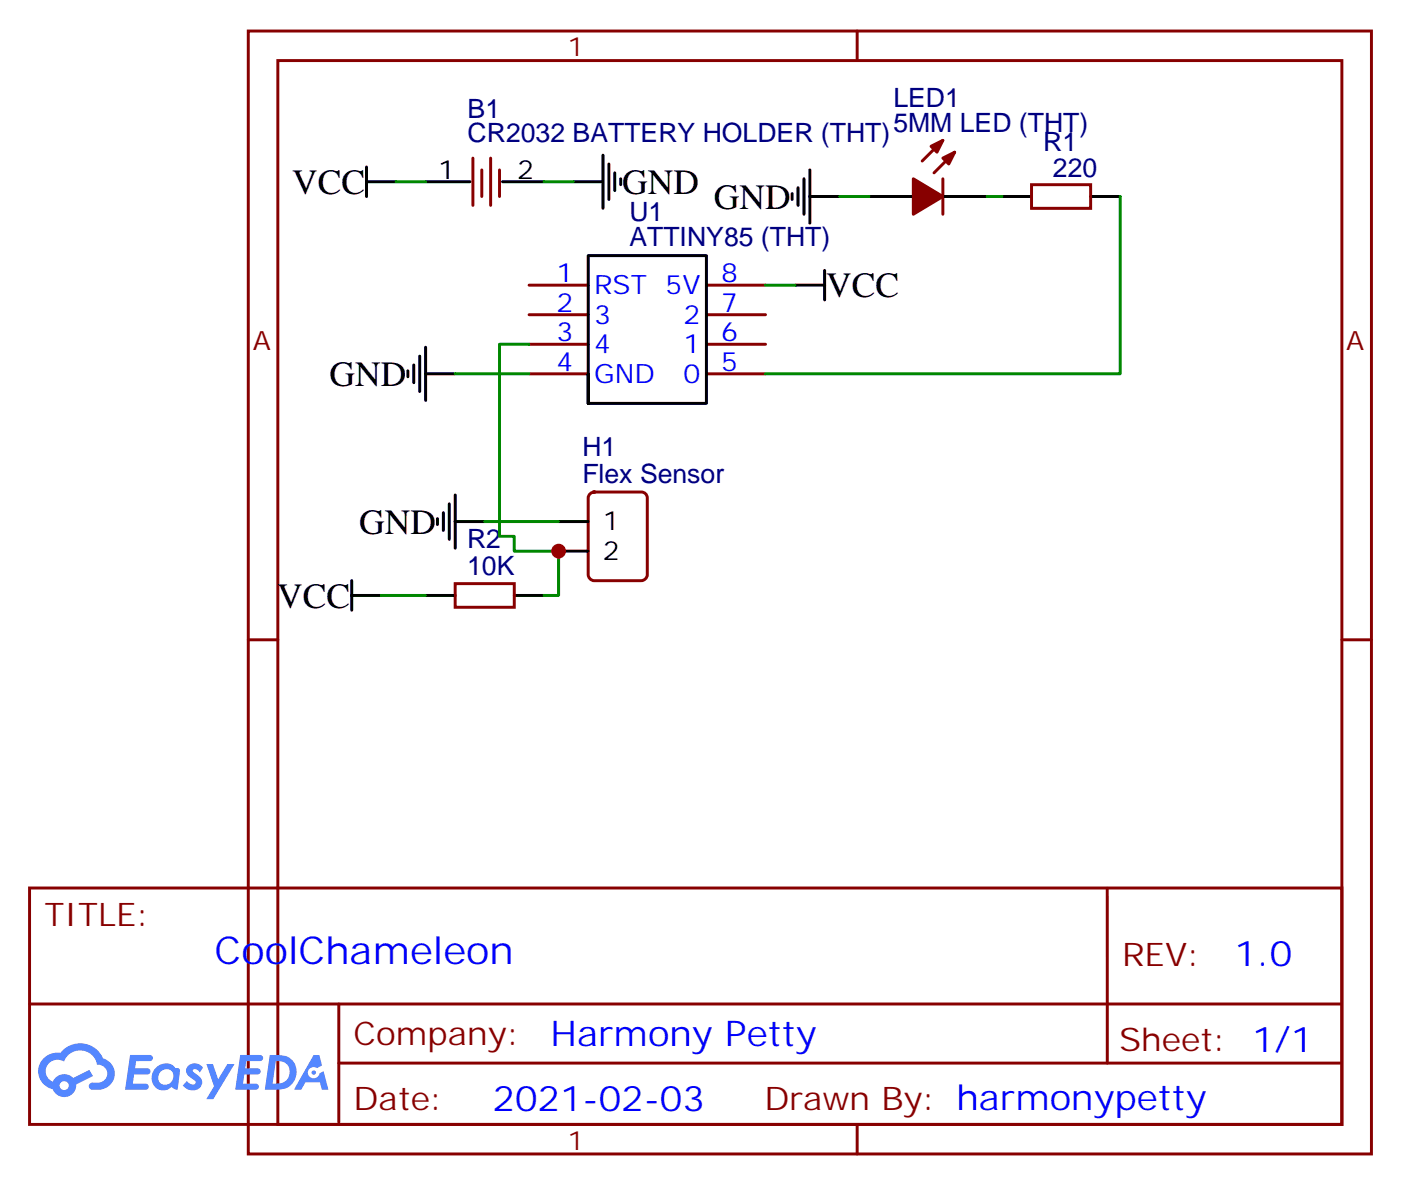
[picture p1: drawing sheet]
<svg xmlns="http://www.w3.org/2000/svg" width="167mm" height="141mm" viewBox="0 0 167 141" stroke-linecap="round" stroke-linejoin="round" font-family="sans-serif">
<path d="M29.6 3.7h134.1v134.1h-134.1zM33.2 7.2h127v127h-127zM102.3 3.7v3.5M29.6 76.4h3.6M160.2 76.4h3.5M3.5 106h156.7v28.2h-156.7zM3.6 119.9h156.4M40.4 119.9v14.1M132.2 106v20.9M40.4 126.9h119.6M102.3 134.2v3.6" fill="none" stroke="#870000" stroke-width=".35"/>
<g fill="#5487ff">
<path d="M22.5 127.2a1.22 1.22 0 0 1 1.7 .3l-.3 .5-.5-.3h-.3l-.1 .2a2.96 2.96 0 0 1 1.1 1.2 1.14 1.14 0 0 1-.6 1 1.14 1.14 0 0 1-1.3-.2l-.4-.3 .5-.5a.66 .66 0 0 0 1 .2v-.2a2.71 2.71 0 0 1-1.1-1.1 .78 .78 0 0 1 .3-.8z"/>
<path d="M15.5 125.9h2.1a.43 .43 0 0 1 .5 .1 .43 .43 0 0 1 .1 .5l-.3 .2h-1.7l-.1 .8h1.5a.37 .37 0 0 1 .4 .4 .37 .37 0 0 1-.4 .4h-1.6l-.1 1.1h.7a1.15 1.15 0 0 1 1.1 .1 .36 .36 0 0 1-.3 .6h-2.5z"/>
<path d="M28.7 125.9h1.5a1.23 1.23 0 0 1 1.2 .2 .37 .37 0 0 1-.4 .6h-1.6l-.1 .8h1.5a.37 .37 0 0 1 .3 .4 .37 .37 0 0 1-.4 .4h-1.5l-.2 1.1h.8a1.15 1.15 0 0 1 1 .1 .36 .36 0 0 1-.3 .6h-2.4z"/>
<path d="M37.4 125.9h.7l.3 1.3-.6 .3a.69 .69 0 0 0-1 .3 .69 .69 0 0 0 .5 1 .69 .69 0 0 0 .8-.7l.5-.2 .6 2.2h-.8l-.2-.9h-1.7l-.5 .9h-.9z"/>
<path d="M24.6 127h.8l.6 1.8 1.1-1.8h.9l-2.5 4.2h-.9l.9-1.5z"/>
<path d="M32.2 125.9l-.6 4.2a5.9 5.9 0 0 0 2.7-.3 2.06 2.06 0 0 0 1.1-2.3 2.06 2.06 0 0 0-2.1-1.5zM32.9 126.7a1.36 1.36 0 0 1 1.7 1.2 1.36 1.36 0 0 1-1.4 1.5h-.7z"/>
<path d="M18.5 127.6a1.5 1.5 0 0 0-.2 1.8 1.5 1.5 0 0 0 1.7 .7l.5-.3 .3 .2 .4 .1 .3-2.3-.2-.3h-.1a.53 .53 0 0 1-.6-.3 1.63 1.63 0 0 0-2.1 .4zM19.2 127.9a.88 .88 0 0 1 1.3 0 .88 .88 0 0 1-.1 1.2 .89 .89 0 0 1-1.3 .2 .89 .89 0 0 1 .1-1.4z"/>
<path d="M5.2 126.3a2.18 2.18 0 0 0 1.1 3.7 1.44 1.44 0 0 0 1.6 .9 1.44 1.44 0 0 0 1.2-1.4l2-1-.4-.8-2 1a1.47 1.47 0 0 0-2.4 .4 1.39 1.39 0 0 1-.7-1.9 1.39 1.39 0 0 1 2-.5 2.08 2.08 0 0 1 2.2-1.3 2.08 2.08 0 0 1 1.8 1.7 1.07 1.07 0 0 1 1.2 1 1.07 1.07 0 0 1-1 1.1h-.7a.43 .43 0 0 0-.5 .4 .43 .43 0 0 0 .4 .5 2.17 2.17 0 0 0 2.7-1.9 1.93 1.93 0 0 0-1.4-1.9 2.98 2.98 0 0 0-5.1-.6h-.3a2.38 2.38 0 0 0-1.7 .6zM7.1 129.6a.55 .55 0 0 1 1.1 0 .55 .55 0 0 1-1.1 0z"/>
<circle cx="37.4" cy="128" r=".26"/>
</g>
<g fill="none" stroke="#870000" stroke-width=".35">
<path d="M56.4 18.9v5.6M58.6 18.9v5.6M112.5 16.8l-2.4 2.4M113.9 18.2l-2.4 2.4M57.5 20.3v3.2M59.6 20.3v3.2M63.1 34h7.1M63.1 37.6h7.1M84.3 34h7.1M84.3 37.6h7.1M112.5 21.3v4.3M123.1 22h7.1v2.9h-7.1z"/>
<path d="M63.1 41.1h7.1M63.1 44.6h7.1M70.4 58.9l.5-.2h5.7a.71 .71 0 0 1 .7 .7v9.2a.76 .76 0 0 1-.7 .7h-5.7a.76 .76 0 0 1-.7-.7v-9.2zM84.3 41.1h7.1M84.3 44.6h7.1M54.3 69.7h7.1v2.8h-7.1z"/>
</g>
<g fill="none" stroke="#000" stroke-width=".35">
<path d="M43.7 19.9v3.6M72 18.5v6.4M72.7 19.6v4.2M43.7 21.7h3.6M50.8 21.7h5.3M60 21.7h4.9M68.4 21.7h3.6M73.4 20.6v2.2M74.1 21.3v.7M94.5 23.1v.7M94.9 34h3.5M95.2 22.4v2.1"/>
<path d="M96 21.3v4.3M96.7 23.5h3.5M96.7 20.3v6.3M98.4 32.3v3.5M103.7 23.5h5.3M112.5 23.5h5.3M119.6 23.5h3.5M130.2 23.5h3.5M48.7 44.3v.7M49.4 43.6v2.1M50.1 42.5v4.2M50.8 44.6h3.5"/>
<path d="M50.8 41.5v6.3M54.3 59.1v6.3M70.2 44.6v3.6h14.1v-17.7h-14.1v17.7M42 71.1h3.5M42 69.3v3.5M50.8 71.1h3.5M52.2 61.9v.7M52.9 61.2v2.1M53.6 60.1v4.3M54.3 62.3h3.6M61.4 71.1h3.5M66.7 62.3h3.5"/>
<path d="M66.7 65.8h3.5"/>
</g>
<g fill="#870000" stroke="#870000" stroke-width=".35">
<path d="M109 21.3l3.5 2.2-3.5 2.1z"/>
<path d="M112.5 18.9l1.4-.7-.7 1.4z"/>
<path d="M111.1 17.5l1.4-.7-.7 1.4z"/>
</g>
<path d="M47.3 21.7h3.5M64.9 21.7h3.5M91.4 34h3.5M100.2 23.5h3.5M117.8 23.5h1.8M133.7 23.5v21.1h-42.3M54.3 44.6h8.8M63.1 41.1h-3.5v22.9h1.8v1.8h5.3v5.3h-1.8M45.5 71.1h5.3M57.9 62.3h8.8" fill="none" stroke="#008700" stroke-width=".35"/>
<circle cx="66.7" cy="65.8" r=".88" fill="#c00"/>
<text font-size="4.6" fill="#00f" x="25.6" y="115">CoolChameleon</text>
<g font-size="4.2">
<text x="34.9" y="23.1">VCC</text>
<text x="74.3" y="23.1">GND</text>
<text x="85.2" y="24.9">GND</text>
<text x="98.6" y="35.5">VCC</text>
<text x="39.3" y="46.1">GND</text>
<text x="42.9" y="63.7">GND</text>
<text x="33.1" y="72.5">VCC</text>
</g>
<g font-size="4.2" fill="#00f">
<text x="147.3" y="115.3">1.0</text>
<text x="65.7" y="124.8">Harmony Petty</text>
<text x="58.8" y="132.6">2021-02-03</text>
</g>
<g font-size="3.9" fill="#800">
<text x="5.3" y="110.6">TITLE:</text>
<text x="133.9" y="115.3">REV:</text>
<text x="42.2" y="124.8">Company:</text>
<text x="133.6" y="125.4">Sheet: 1/1</text>
<text x="42.2" y="132.5">Date:</text>
<text x="91.2" y="132.6">Drawn By: harmonypetty</text>
</g>
<g font-size="3.2" fill="#800">
<text x="67.7" y="6.7">1</text>
<text x="30.2" y="41.8">A</text>
<text x="160.7" y="41.8">A</text>
<text x="67.7" y="137.2">1</text>
</g>
<g font-size="3.2" fill="#000080">
<text x="55.8" y="17">CR2032 BATTERY HOLDER (THT)</text>
<text x="55.8" y="14">B1</text>
<text x="106.6" y="15.7">5MM LED (THT)</text>
<text x="106.6" y="12.8">LED1</text>
<text x="124.5" y="18">R1</text>
<text x="125.7" y="21.1">220</text>
<text x="75.1" y="29.3">ATTINY85 (THT)</text>
<text x="75.1" y="26.4">U1</text>
<text x="69.5" y="57.7">Flex Sensor</text>
<text x="69.5" y="54.4">H1</text>
<text x="55.7" y="65.4">R2</text>
<text x="55.7" y="68.6">10K</text>
</g>
<g font-size="3.2">
<text x="52.3" y="21.3">1</text>
<text x="61.7" y="21.3">2</text>
<text x="72" y="63.3">1</text>
<text x="72" y="66.9">2</text>
</g>
<g font-size="3.2" fill="#00f">
<text x="66.4" y="33.7">1</text>
<text x="70.9" y="35.1">RST 5V</text>
<text x="86.1" y="33.7">8</text>
<text x="66.4" y="37.2">2</text>
<text x="66.4" y="40.7">3</text>
<text x="70.9" y="38.6">3</text>
<text x="81.6" y="38.6">2</text>
<text x="86.1" y="37.2">7</text>
<text x="86.1" y="40.7">6</text>
<text x="66.4" y="44.3">4</text>
<text x="70.9" y="42.2">4</text>
<text x="70.9" y="45.7">GND</text>
<text x="81.6" y="42.2">1</text>
<text x="81.6" y="45.7">0</text>
<text x="86.1" y="44.3">5</text>
</g>
</svg>
